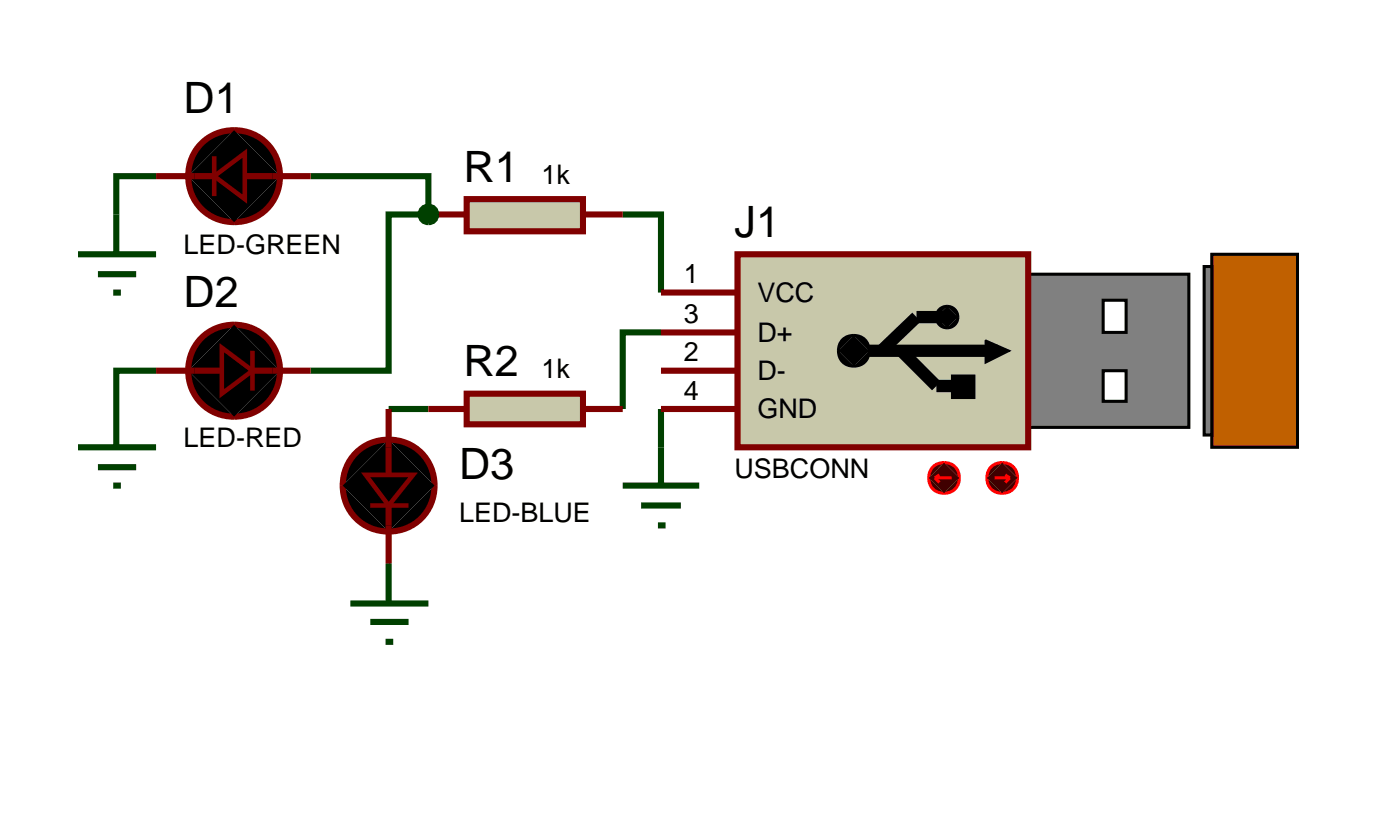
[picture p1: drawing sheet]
<svg xmlns="http://www.w3.org/2000/svg" width="91mm" height="53mm" viewBox="0 0 91 53" stroke-linecap="round" stroke-linejoin="round" font-family="sans-serif">
<path d="M10.2 11.5h-2.6v2.5M20.3 11.5h7.7v2.5h-2.6v10.2h-5.1M40.7 14h2.5v5.1M10.2 24.2h-2.6v2.5M25.4 26.7h2.6M43.2 21.7h-2.5v5M43.2 26.7v2.5" fill="none" stroke="#004000" stroke-width=".4"/>
<path d="M30.5 13h7.6v2.1h-7.6z" fill="#c8c8aa" stroke="#800000" stroke-width=".4"/>
<path d="M28 14h2.5M38.1 14h2.6" fill="none" stroke="#800000" stroke-width=".4"/>
<path d="M67.2 17.9h10.5v10h-10.5z" fill="#808080" stroke="#000" stroke-width=".2"/>
<path d="M79.2 16.6h5.6v12.6h-5.6z" fill="#c06000" stroke="#000" stroke-width=".2"/>
<g fill="#fff" stroke="#000" stroke-width=".2">
<path d="M72.1 24.2h1.5v2h-1.5z"/>
<path d="M72.1 19.6h1.5v2.1h-1.5z"/>
</g>
<path d="M48.2 16.6h19v12.6h-19z" fill="#c8c8aa" stroke="#800000" stroke-width=".4"/>
<g fill="#000" stroke="#000" stroke-width=".2">
<path d="M55.1 22.2l.3-.2 .4-.1-1 1 .1-.4zM55.8 21.9a.94 .94 0 0 1 1 1zM56.8 22.9a.94 .94 0 0 1-1 1zM54.8 22.9l1 1a.94 .94 0 0 1-1-1z"/>
<path d="M61.4 20.2l.5-.2-.7 .7zM61.9 20a.68 .68 0 0 1 .7 .7zM61.9 21.4l.7-.7a.68 .68 0 0 1-.7 .7zM61.2 20.7l.7 .7a.68 .68 0 0 1-.7-.7z"/>
</g>
<path d="M54.8 22.9l1-1 1 1-1 1zM61.2 20.7l.7-.7 .7 .7-.7 .7z" fill="#000"/>
<path d="M56.8 22.9h8.4M58.9 22.9l2.3 2.3h1.7M61.7 20.7h-1.8l-2.3 2.2" fill="none" stroke="#000" stroke-width=".8" stroke-linecap="butt"/>
<path d="M78.7 17.4h.5v11h-.5z" fill="#808080" stroke="#000" stroke-width=".2"/>
<path d="M62.2 24.5h1.5v1.5h-1.5zM64.4 22.2l1.6 .7-1.6 .8z" fill="#000" stroke="#000" stroke-width=".1"/>
<path d="M43.2 19.1h5M43.2 21.7h5M43.2 24.2h5M43.2 26.7h5" fill="none" stroke="#800000" stroke-width=".4"/>
<path d="M61 30.5l.3-.2 .4-.1-1 1 .1-.4zM61.7 30.2a.94 .94 0 0 1 1 1zM62.7 31.2a.94 .94 0 0 1-1 1zM60.7 31.2l1 1a.94 .94 0 0 1-1-1z" fill="#400000" stroke="#f00" stroke-width=".2"/>
<path d="M61.7 30.2l1 1-1 1-1-1z" fill="#400000"/>
<path d="M61.1 31.2l.3 .3M61.1 31.2h1.1M61.4 31l-.3 .2" fill="none" stroke="#f00" stroke-width=".2"/>
<path d="M64.8 30.5l.3-.2 .4-.1-1 1 .1-.4zM65.5 30.2a.94 .94 0 0 1 1 1zM66.5 31.2a.94 .94 0 0 1-1 1zM64.5 31.2l1 1a.94 .94 0 0 1-1-1z" fill="#400000" stroke="#f00" stroke-width=".2"/>
<path d="M65.5 30.2l1 1-1 1-1-1z" fill="#400000"/>
<path d="M65 31.2h1M65.7 31l.3 .2M66 31.2l-.3 .3" fill="none" stroke="#f00" stroke-width=".2"/>
<g fill="#000" stroke="#800000" stroke-width=".4">
<path d="M12.9 9.6a2.97 2.97 0 0 1 2.4-1.1l-3 3 .1-.7 .2-.6zM15.3 8.5a2.95 2.95 0 0 1 3 3zM18.3 11.5a2.95 2.95 0 0 1-3 3zM12.3 11.5l3 3a2.95 2.95 0 0 1-3-3z"/>
<path d="M12.9 22.3a2.97 2.97 0 0 1 2.4-1.1l-3 3 .1-.7 .2-.6zM15.3 21.2a2.95 2.95 0 0 1 3 3zM18.3 24.2a2.95 2.95 0 0 1-3 3zM12.3 24.2l3 3a2.95 2.95 0 0 1-3-3z"/>
</g>
<path d="M12.3 11.5l3-3 3 3-3 3zM12.3 24.2l3-3 3 3-3 3z" fill="#000"/>
<path d="M14 10.2v2.6M16.5 22.9v2.6" fill="none" stroke="#800000" stroke-width=".3"/>
<path d="M10.2 11.5h3.8M16 11.5h4.3M10.2 24.2h4.3M16.5 24.2h3.8" fill="none" stroke="#800000" stroke-width=".4"/>
<path d="M14 11.5l2-1.5v3zM14.5 22.7l2 1.5-2 1.5z" fill="#000" stroke="#800000" stroke-width=".3"/>
<path d="M30.5 25.7h7.6v2h-7.6z" fill="#c8c8aa" stroke="#800000" stroke-width=".4"/>
<path d="M25.4 26.7v4.3M25.4 33v3.8M28 26.7h2.5M38.1 26.7h2.6" fill="none" stroke="#800000" stroke-width=".4"/>
<path d="M23 29.8a2.97 2.97 0 0 1 2.4-1.1l-3 3 .1-.7 .2-.6zM25.4 28.7a2.95 2.95 0 0 1 3 3zM28.4 31.7a2.95 2.95 0 0 1-3 3zM22.4 31.7l3 3a2.95 2.95 0 0 1-3-3z" fill="#000" stroke="#800000" stroke-width=".4"/>
<path d="M22.4 31.7l3-3 3 3-3 3z" fill="#000"/>
<path d="M24.2 33h2.5" fill="none" stroke="#800000" stroke-width=".3"/>
<path d="M23.9 31h3.1l-1.6 2z" fill="#000" stroke="#800000" stroke-width=".3"/>
<g fill="none" stroke="#004000" stroke-width=".4">
<path d="M5.1 16.6h5.1M6.4 17.9h2.5M7.4 19.1h.5M7.6 14v2.6M5.1 29.2h5.1M6.4 30.5h2.5M7.4 31.7h.5M7.6 26.7v2.5M22.9 39.4h5.1M25.4 36.8v2.6M40.7 31.7h5M41.9 33h2.6"/>
<path d="M43 34.3h.5M43.2 29.2v2.5M24.2 40.6h2.5M25.2 41.9h.5"/>
</g>
<path d="M27.6 13.7l.1-.1 .3-.1-.5 .5zM28 13.5l.3 .1 .1 .1 .1 .3zM28.5 14l-.1 .3-.1 .1-.3 .1zM27.5 14l.5 .5-.3-.1-.1-.1z" fill="#004000" stroke="#004000" stroke-width=".4"/>
<path d="M27.5 14l.5-.5 .5 .5-.5 .5z" fill="#004000"/>
<g font-size="2.8">
<text x="12" y="7.4">D1</text>
<text x="30.3" y="11.9">R1</text>
<text x="48" y="15.5">J1</text>
<text x="12" y="20.1">D2</text>
<text x="30.3" y="24.6">R2</text>
<text x="30" y="31.3">D3</text>
</g>
<g font-size="1.8">
<text x="35.4" y="12">1k</text>
<text x="12" y="16.6">LED-GREEN</text>
<text x="44.7" y="18.5">1</text>
<text x="44.7" y="21.1">3</text>
<text x="44.7" y="23.6">2</text>
<text x="49.5" y="19.7">VCC</text>
<text x="49.5" y="22.3">D+</text>
<text x="12" y="29.2">LED-RED</text>
<text x="35.4" y="24.7">1k</text>
<text x="44.7" y="26.1">4</text>
<text x="49.5" y="24.8">D-</text>
<text x="49.5" y="27.3">GND</text>
<text x="30" y="34.1">LED-BLUE</text>
<text x="48" y="31.2">USBCONN</text>
</g>
</svg>
